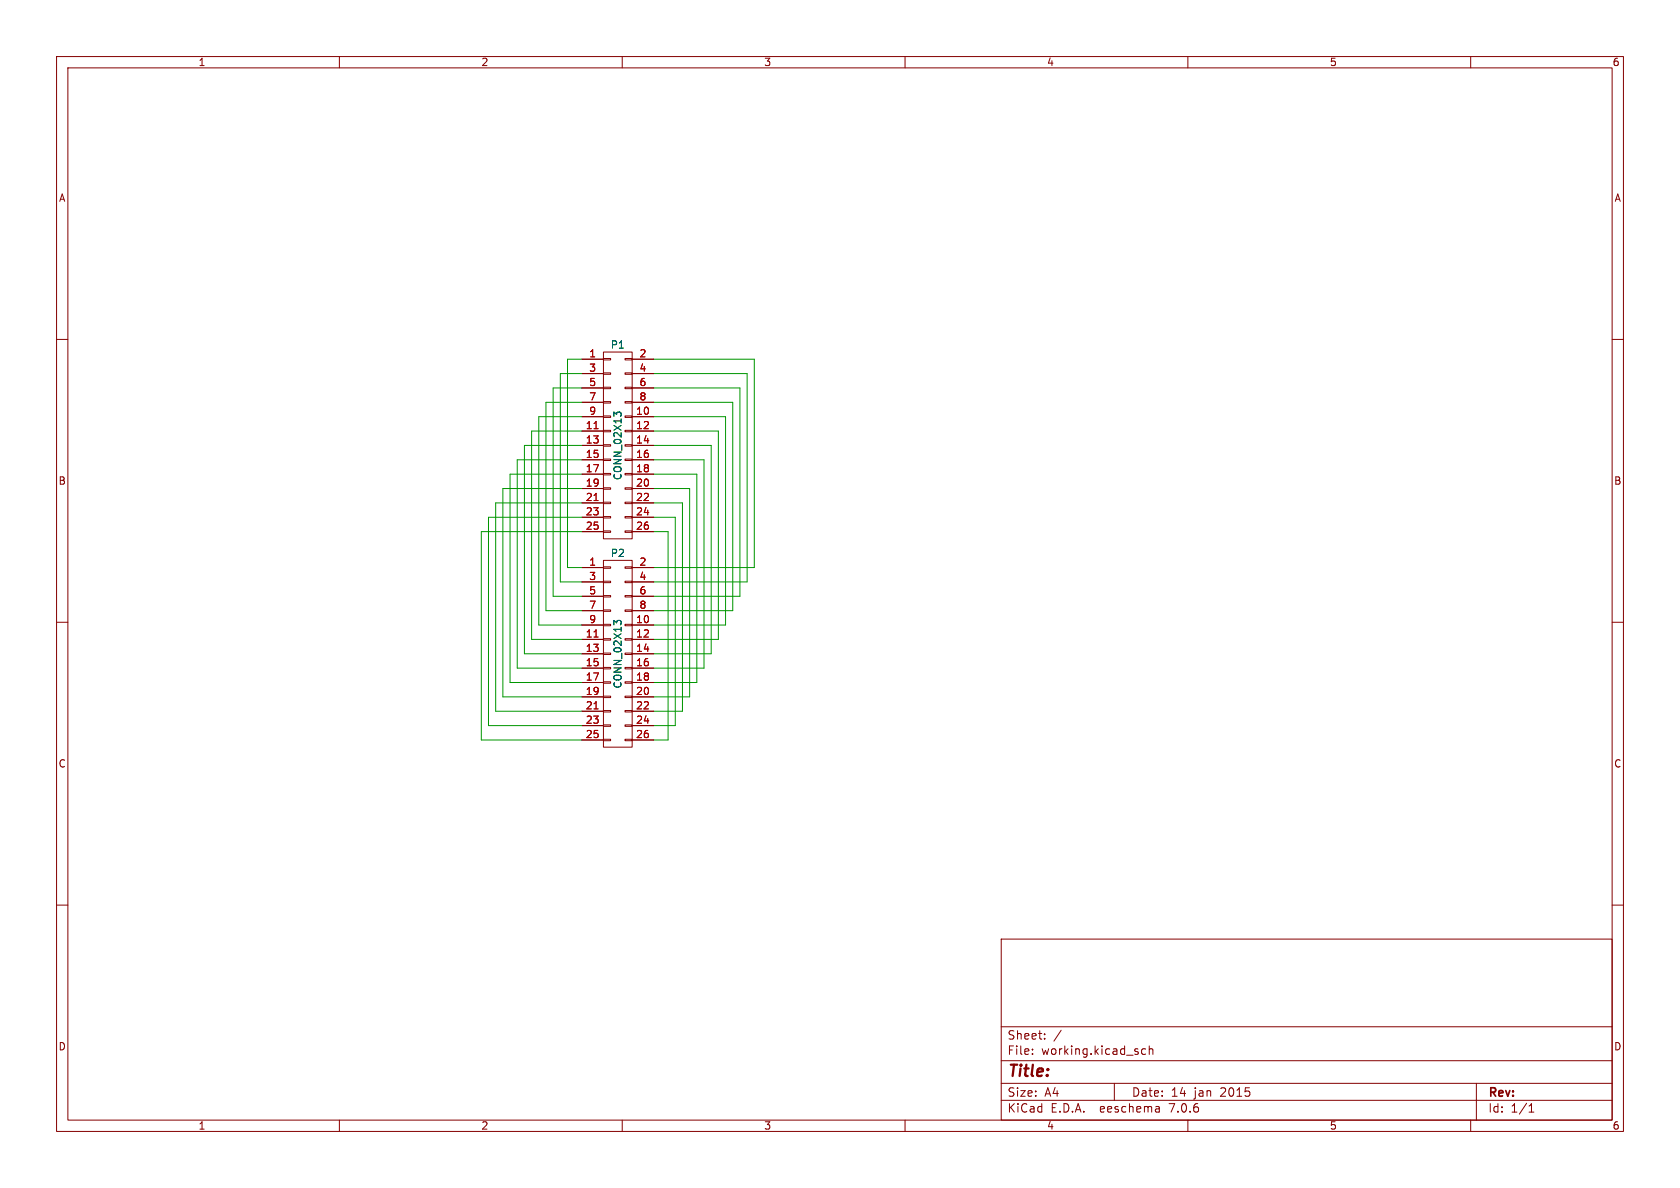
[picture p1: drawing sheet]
(kicad_sch (version 20230121) (generator eeschema)

 (paper "A4")

 (title_block
  (date "14 jan 2015"))

 (lib_symbols
  (symbol "fpc-adapter-rescue:CONN_02X13" (pin_names (offset 0.0254) hide) (in_bom yes) (on_board yes)
   (property "Reference" "P" (at 0 17.78 0) (effects (font (size 1.27 1.27))))
   (property "Value" "CONN_02X13" (at 0 0 90) (effects (font (size 1.27 1.27))))
   (property "Footprint" "" (at 0 -29.21 0) (effects (font (size 1.524 1.524))))
   (property "Datasheet" "" (at 0 -29.21 0) (effects (font (size 1.524 1.524))))
   (symbol "CONN_02X13_0_1"
    (rectangle (start -2.54 -15.113) (end -1.27 -15.367) (stroke (width 0) (type solid)) (fill (type none)))
    (rectangle (start -2.54 -12.573) (end -1.27 -12.827) (stroke (width 0) (type solid)) (fill (type none)))
    (rectangle (start -2.54 -10.033) (end -1.27 -10.287) (stroke (width 0) (type solid)) (fill (type none)))
    (rectangle (start -2.54 -7.493) (end -1.27 -7.747) (stroke (width 0) (type solid)) (fill (type none)))
    (rectangle (start -2.54 -4.953) (end -1.27 -5.207) (stroke (width 0) (type solid)) (fill (type none)))
    (rectangle (start -2.54 -2.413) (end -1.27 -2.667) (stroke (width 0) (type solid)) (fill (type none)))
    (rectangle (start -2.54 0.127) (end -1.27 -0.127) (stroke (width 0) (type solid)) (fill (type none)))
    (rectangle (start -2.54 2.667) (end -1.27 2.413) (stroke (width 0) (type solid)) (fill (type none)))
    (rectangle (start -2.54 5.207) (end -1.27 4.953) (stroke (width 0) (type solid)) (fill (type none)))
    (rectangle (start -2.54 7.747) (end -1.27 7.493) (stroke (width 0) (type solid)) (fill (type none)))
    (rectangle (start -2.54 10.287) (end -1.27 10.033) (stroke (width 0) (type solid)) (fill (type none)))
    (rectangle (start -2.54 12.827) (end -1.27 12.573) (stroke (width 0) (type solid)) (fill (type none)))
    (rectangle (start -2.54 15.367) (end -1.27 15.113) (stroke (width 0) (type solid)) (fill (type none)))
    (rectangle (start -2.54 16.51) (end 2.54 -16.51) (stroke (width 0) (type solid)) (fill (type none)))
    (rectangle (start 1.27 -15.113) (end 2.54 -15.367) (stroke (width 0) (type solid)) (fill (type none)))
    (rectangle (start 1.27 -12.573) (end 2.54 -12.827) (stroke (width 0) (type solid)) (fill (type none)))
    (rectangle (start 1.27 -10.033) (end 2.54 -10.287) (stroke (width 0) (type solid)) (fill (type none)))
    (rectangle (start 1.27 -7.493) (end 2.54 -7.747) (stroke (width 0) (type solid)) (fill (type none)))
    (rectangle (start 1.27 -4.953) (end 2.54 -5.207) (stroke (width 0) (type solid)) (fill (type none)))
    (rectangle (start 1.27 -2.413) (end 2.54 -2.667) (stroke (width 0) (type solid)) (fill (type none)))
    (rectangle (start 1.27 0.127) (end 2.54 -0.127) (stroke (width 0) (type solid)) (fill (type none)))
    (rectangle (start 1.27 2.667) (end 2.54 2.413) (stroke (width 0) (type solid)) (fill (type none)))
    (rectangle (start 1.27 5.207) (end 2.54 4.953) (stroke (width 0) (type solid)) (fill (type none)))
    (rectangle (start 1.27 7.747) (end 2.54 7.493) (stroke (width 0) (type solid)) (fill (type none)))
    (rectangle (start 1.27 10.287) (end 2.54 10.033) (stroke (width 0) (type solid)) (fill (type none)))
    (rectangle (start 1.27 12.827) (end 2.54 12.573) (stroke (width 0) (type solid)) (fill (type none)))
    (rectangle (start 1.27 15.367) (end 2.54 15.113) (stroke (width 0) (type solid)) (fill (type none))))
   (symbol "CONN_02X13_1_1"
    (pin passive line (at -6.35 15.24 0) (length 3.81) (name "P1" (effects (font (size 1.27 1.27)))) (number "1" (effects (font (size 1.27 1.27)))))
    (pin passive line (at 6.35 5.08 180) (length 3.81) (name "P10" (effects (font (size 1.27 1.27)))) (number "10" (effects (font (size 1.27 1.27)))))
    (pin passive line (at -6.35 2.54 0) (length 3.81) (name "P11" (effects (font (size 1.27 1.27)))) (number "11" (effects (font (size 1.27 1.27)))))
    (pin passive line (at 6.35 2.54 180) (length 3.81) (name "P12" (effects (font (size 1.27 1.27)))) (number "12" (effects (font (size 1.27 1.27)))))
    (pin passive line (at -6.35 0 0) (length 3.81) (name "P13" (effects (font (size 1.27 1.27)))) (number "13" (effects (font (size 1.27 1.27)))))
    (pin passive line (at 6.35 0 180) (length 3.81) (name "P14" (effects (font (size 1.27 1.27)))) (number "14" (effects (font (size 1.27 1.27)))))
    (pin passive line (at -6.35 -2.54 0) (length 3.81) (name "P15" (effects (font (size 1.27 1.27)))) (number "15" (effects (font (size 1.27 1.27)))))
    (pin passive line (at 6.35 -2.54 180) (length 3.81) (name "P16" (effects (font (size 1.27 1.27)))) (number "16" (effects (font (size 1.27 1.27)))))
    (pin passive line (at -6.35 -5.08 0) (length 3.81) (name "P17" (effects (font (size 1.27 1.27)))) (number "17" (effects (font (size 1.27 1.27)))))
    (pin passive line (at 6.35 -5.08 180) (length 3.81) (name "P18" (effects (font (size 1.27 1.27)))) (number "18" (effects (font (size 1.27 1.27)))))
    (pin passive line (at -6.35 -7.62 0) (length 3.81) (name "P19" (effects (font (size 1.27 1.27)))) (number "19" (effects (font (size 1.27 1.27)))))
    (pin passive line (at 6.35 15.24 180) (length 3.81) (name "P2" (effects (font (size 1.27 1.27)))) (number "2" (effects (font (size 1.27 1.27)))))
    (pin passive line (at 6.35 -7.62 180) (length 3.81) (name "P20" (effects (font (size 1.27 1.27)))) (number "20" (effects (font (size 1.27 1.27)))))
    (pin passive line (at -6.35 -10.16 0) (length 3.81) (name "P21" (effects (font (size 1.27 1.27)))) (number "21" (effects (font (size 1.27 1.27)))))
    (pin passive line (at 6.35 -10.16 180) (length 3.81) (name "P22" (effects (font (size 1.27 1.27)))) (number "22" (effects (font (size 1.27 1.27)))))
    (pin passive line (at -6.35 -12.7 0) (length 3.81) (name "P23" (effects (font (size 1.27 1.27)))) (number "23" (effects (font (size 1.27 1.27)))))
    (pin passive line (at 6.35 -12.7 180) (length 3.81) (name "P24" (effects (font (size 1.27 1.27)))) (number "24" (effects (font (size 1.27 1.27)))))
    (pin passive line (at -6.35 -15.24 0) (length 3.81) (name "P25" (effects (font (size 1.27 1.27)))) (number "25" (effects (font (size 1.27 1.27)))))
    (pin passive line (at 6.35 -15.24 180) (length 3.81) (name "P26" (effects (font (size 1.27 1.27)))) (number "26" (effects (font (size 1.27 1.27)))))
    (pin passive line (at -6.35 12.7 0) (length 3.81) (name "P3" (effects (font (size 1.27 1.27)))) (number "3" (effects (font (size 1.27 1.27)))))
    (pin passive line (at 6.35 12.7 180) (length 3.81) (name "P4" (effects (font (size 1.27 1.27)))) (number "4" (effects (font (size 1.27 1.27)))))
    (pin passive line (at -6.35 10.16 0) (length 3.81) (name "P5" (effects (font (size 1.27 1.27)))) (number "5" (effects (font (size 1.27 1.27)))))
    (pin passive line (at 6.35 10.16 180) (length 3.81) (name "P6" (effects (font (size 1.27 1.27)))) (number "6" (effects (font (size 1.27 1.27)))))
    (pin passive line (at -6.35 7.62 0) (length 3.81) (name "P7" (effects (font (size 1.27 1.27)))) (number "7" (effects (font (size 1.27 1.27)))))
    (pin passive line (at 6.35 7.62 180) (length 3.81) (name "P8" (effects (font (size 1.27 1.27)))) (number "8" (effects (font (size 1.27 1.27)))))
    (pin passive line (at -6.35 5.08 0) (length 3.81) (name "P9" (effects (font (size 1.27 1.27)))) (number "9" (effects (font (size 1.27 1.27))))))))


 (wire (pts (xy 118.11 93.98) (xy 118.11 130.81)) (stroke (width 0) (type default)))
 (wire (pts (xy 91.44 118.11) (xy 102.87 118.11)) (stroke (width 0) (type default)))
 (wire (pts (xy 128.27 73.66) (xy 128.27 110.49)) (stroke (width 0) (type default)))
 (wire (pts (xy 133.35 100.33) (xy 115.57 100.33)) (stroke (width 0) (type default)))
 (wire (pts (xy 125.73 78.74) (xy 125.73 115.57)) (stroke (width 0) (type default)))
 (wire (pts (xy 102.87 63.5) (xy 100.33 63.5)) (stroke (width 0) (type default)))
 (wire (pts (xy 124.46 81.28) (xy 115.57 81.28)) (stroke (width 0) (type default)))
 (wire (pts (xy 130.81 68.58) (xy 130.81 105.41)) (stroke (width 0) (type default)))
 (wire (pts (xy 95.25 110.49) (xy 102.87 110.49)) (stroke (width 0) (type default)))
 (wire (pts (xy 99.06 66.04) (xy 99.06 102.87)) (stroke (width 0) (type default)))
 (wire (pts (xy 133.35 63.5) (xy 133.35 100.33)) (stroke (width 0) (type default)))
 (wire (pts (xy 121.92 123.19) (xy 121.92 86.36)) (stroke (width 0) (type default)))
 (wire (pts (xy 97.79 105.41) (xy 102.87 105.41)) (stroke (width 0) (type default)))
 (wire (pts (xy 120.65 88.9) (xy 120.65 125.73)) (stroke (width 0) (type default)))
 (wire (pts (xy 102.87 71.12) (xy 96.52 71.12)) (stroke (width 0) (type default)))
 (wire (pts (xy 96.52 71.12) (xy 96.52 107.95)) (stroke (width 0) (type default)))
 (wire (pts (xy 128.27 110.49) (xy 115.57 110.49)) (stroke (width 0) (type default)))
 (wire (pts (xy 87.63 88.9) (xy 87.63 125.73)) (stroke (width 0) (type default)))
 (wire (pts (xy 125.73 115.57) (xy 115.57 115.57)) (stroke (width 0) (type default)))
 (wire (pts (xy 123.19 83.82) (xy 123.19 120.65)) (stroke (width 0) (type default)))
 (wire (pts (xy 102.87 88.9) (xy 87.63 88.9)) (stroke (width 0) (type default)))
 (wire (pts (xy 115.57 78.74) (xy 125.73 78.74)) (stroke (width 0) (type default)))
 (wire (pts (xy 99.06 102.87) (xy 102.87 102.87)) (stroke (width 0) (type default)))
 (wire (pts (xy 88.9 123.19) (xy 102.87 123.19)) (stroke (width 0) (type default)))
 (wire (pts (xy 115.57 123.19) (xy 121.92 123.19)) (stroke (width 0) (type default)))
 (wire (pts (xy 124.46 118.11) (xy 124.46 81.28)) (stroke (width 0) (type default)))
 (wire (pts (xy 115.57 83.82) (xy 123.19 83.82)) (stroke (width 0) (type default)))
 (wire (pts (xy 121.92 86.36) (xy 115.57 86.36)) (stroke (width 0) (type default)))
 (wire (pts (xy 115.57 73.66) (xy 128.27 73.66)) (stroke (width 0) (type default)))
 (wire (pts (xy 102.87 91.44) (xy 86.36 91.44)) (stroke (width 0) (type default)))
 (wire (pts (xy 119.38 91.44) (xy 119.38 128.27)) (stroke (width 0) (type default)))
 (wire (pts (xy 102.87 93.98) (xy 85.09 93.98)) (stroke (width 0) (type default)))
 (wire (pts (xy 127 113.03) (xy 127 76.2)) (stroke (width 0) (type default)))
 (wire (pts (xy 88.9 86.36) (xy 88.9 123.19)) (stroke (width 0) (type default)))
 (wire (pts (xy 115.57 102.87) (xy 132.08 102.87)) (stroke (width 0) (type default)))
 (wire (pts (xy 87.63 125.73) (xy 102.87 125.73)) (stroke (width 0) (type default)))
 (wire (pts (xy 96.52 107.95) (xy 102.87 107.95)) (stroke (width 0) (type default)))
 (wire (pts (xy 118.11 130.81) (xy 115.57 130.81)) (stroke (width 0) (type default)))
 (wire (pts (xy 100.33 63.5) (xy 100.33 100.33)) (stroke (width 0) (type default)))
 (wire (pts (xy 95.25 73.66) (xy 95.25 110.49)) (stroke (width 0) (type default)))
 (wire (pts (xy 127 76.2) (xy 115.57 76.2)) (stroke (width 0) (type default)))
 (wire (pts (xy 100.33 100.33) (xy 102.87 100.33)) (stroke (width 0) (type default)))
 (wire (pts (xy 92.71 78.74) (xy 92.71 115.57)) (stroke (width 0) (type default)))
 (wire (pts (xy 115.57 63.5) (xy 133.35 63.5)) (stroke (width 0) (type default)))
 (wire (pts (xy 115.57 118.11) (xy 124.46 118.11)) (stroke (width 0) (type default)))
 (wire (pts (xy 86.36 91.44) (xy 86.36 128.27)) (stroke (width 0) (type default)))
 (wire (pts (xy 115.57 88.9) (xy 120.65 88.9)) (stroke (width 0) (type default)))
 (wire (pts (xy 115.57 93.98) (xy 118.11 93.98)) (stroke (width 0) (type default)))
 (wire (pts (xy 92.71 115.57) (xy 102.87 115.57)) (stroke (width 0) (type default)))
 (wire (pts (xy 91.44 81.28) (xy 91.44 118.11)) (stroke (width 0) (type default)))
 (wire (pts (xy 120.65 125.73) (xy 115.57 125.73)) (stroke (width 0) (type default)))
 (wire (pts (xy 132.08 102.87) (xy 132.08 66.04)) (stroke (width 0) (type default)))
 (wire (pts (xy 129.54 71.12) (xy 115.57 71.12)) (stroke (width 0) (type default)))
 (wire (pts (xy 102.87 86.36) (xy 88.9 86.36)) (stroke (width 0) (type default)))
 (wire (pts (xy 123.19 120.65) (xy 115.57 120.65)) (stroke (width 0) (type default)))
 (wire (pts (xy 129.54 107.95) (xy 129.54 71.12)) (stroke (width 0) (type default)))
 (wire (pts (xy 86.36 128.27) (xy 102.87 128.27)) (stroke (width 0) (type default)))
 (wire (pts (xy 97.79 68.58) (xy 97.79 105.41)) (stroke (width 0) (type default)))
 (wire (pts (xy 102.87 73.66) (xy 95.25 73.66)) (stroke (width 0) (type default)))
 (wire (pts (xy 102.87 66.04) (xy 99.06 66.04)) (stroke (width 0) (type default)))
 (wire (pts (xy 115.57 107.95) (xy 129.54 107.95)) (stroke (width 0) (type default)))
 (wire (pts (xy 132.08 66.04) (xy 115.57 66.04)) (stroke (width 0) (type default)))
 (wire (pts (xy 115.57 68.58) (xy 130.81 68.58)) (stroke (width 0) (type default)))
 (wire (pts (xy 130.81 105.41) (xy 115.57 105.41)) (stroke (width 0) (type default)))
 (wire (pts (xy 102.87 83.82) (xy 90.17 83.82)) (stroke (width 0) (type default)))
 (wire (pts (xy 115.57 113.03) (xy 127 113.03)) (stroke (width 0) (type default)))
 (wire (pts (xy 115.57 91.44) (xy 119.38 91.44)) (stroke (width 0) (type default)))
 (wire (pts (xy 93.98 113.03) (xy 102.87 113.03)) (stroke (width 0) (type default)))
 (wire (pts (xy 119.38 128.27) (xy 115.57 128.27)) (stroke (width 0) (type default)))
 (wire (pts (xy 93.98 76.2) (xy 93.98 113.03)) (stroke (width 0) (type default)))
 (wire (pts (xy 85.09 130.81) (xy 102.87 130.81)) (stroke (width 0) (type default)))
 (wire (pts (xy 85.09 93.98) (xy 85.09 130.81)) (stroke (width 0) (type default)))
 (wire (pts (xy 90.17 120.65) (xy 102.87 120.65)) (stroke (width 0) (type default)))
 (wire (pts (xy 102.87 81.28) (xy 91.44 81.28)) (stroke (width 0) (type default)))
 (wire (pts (xy 102.87 76.2) (xy 93.98 76.2)) (stroke (width 0) (type default)))
 (wire (pts (xy 90.17 83.82) (xy 90.17 120.65)) (stroke (width 0) (type default)))
 (wire (pts (xy 102.87 78.74) (xy 92.71 78.74)) (stroke (width 0) (type default)))
 (wire (pts (xy 102.87 68.58) (xy 97.79 68.58)) (stroke (width 0) (type default)))

 (symbol (lib_id "fpc-adapter-rescue:CONN_02X13") (at 109.22 78.74 0) (unit 1) (in_bom yes) (on_board yes) (dnp no)
  (property "Reference" "P1" (at 109.22 60.96 0) (effects (font (size 1.27 1.27))))
  (property "Value" "CONN_02X13" (at 109.22 78.74 90) (effects (font (size 1.27 1.27))))
  (property "Footprint" "local:26-pin-fpc-0.8mm-tft" (at 109.22 107.95 0) (effects (font (size 1.524 1.524)) hide))
  (property "Datasheet" "" (at 109.22 107.95 0) (effects (font (size 1.524 1.524)))) (pin "1") (pin "10") (pin "11") (pin "12") (pin "13") (pin "14") (pin "15") (pin "16") (pin "17") (pin "18") (pin "19") (pin "2") (pin "20") (pin "21") (pin "22") (pin "23") (pin "24") (pin "25") (pin "26") (pin "3") (pin "4") (pin "5") (pin "6") (pin "7") (pin "8") (pin "9"))

 (symbol (lib_id "fpc-adapter-rescue:CONN_02X13") (at 109.22 115.57 0) (unit 1) (in_bom yes) (on_board yes) (dnp no)
  (property "Reference" "P2" (at 109.22 97.79 0) (effects (font (size 1.27 1.27))))
  (property "Value" "CONN_02X13" (at 109.22 115.57 90) (effects (font (size 1.27 1.27))))
  (property "Footprint" "Pin_Headers:Pin_Header_Straight_2x13" (at 109.22 144.78 0) (effects (font (size 1.524 1.524)) hide))
  (property "Datasheet" "" (at 109.22 144.78 0) (effects (font (size 1.524 1.524)))) (pin "1") (pin "10") (pin "11") (pin "12") (pin "13") (pin "14") (pin "15") (pin "16") (pin "17") (pin "18") (pin "19") (pin "2") (pin "20") (pin "21") (pin "22") (pin "23") (pin "24") (pin "25") (pin "26") (pin "3") (pin "4") (pin "5") (pin "6") (pin "7") (pin "8") (pin "9"))

 (sheet_instances (path "" (page "1"))))
